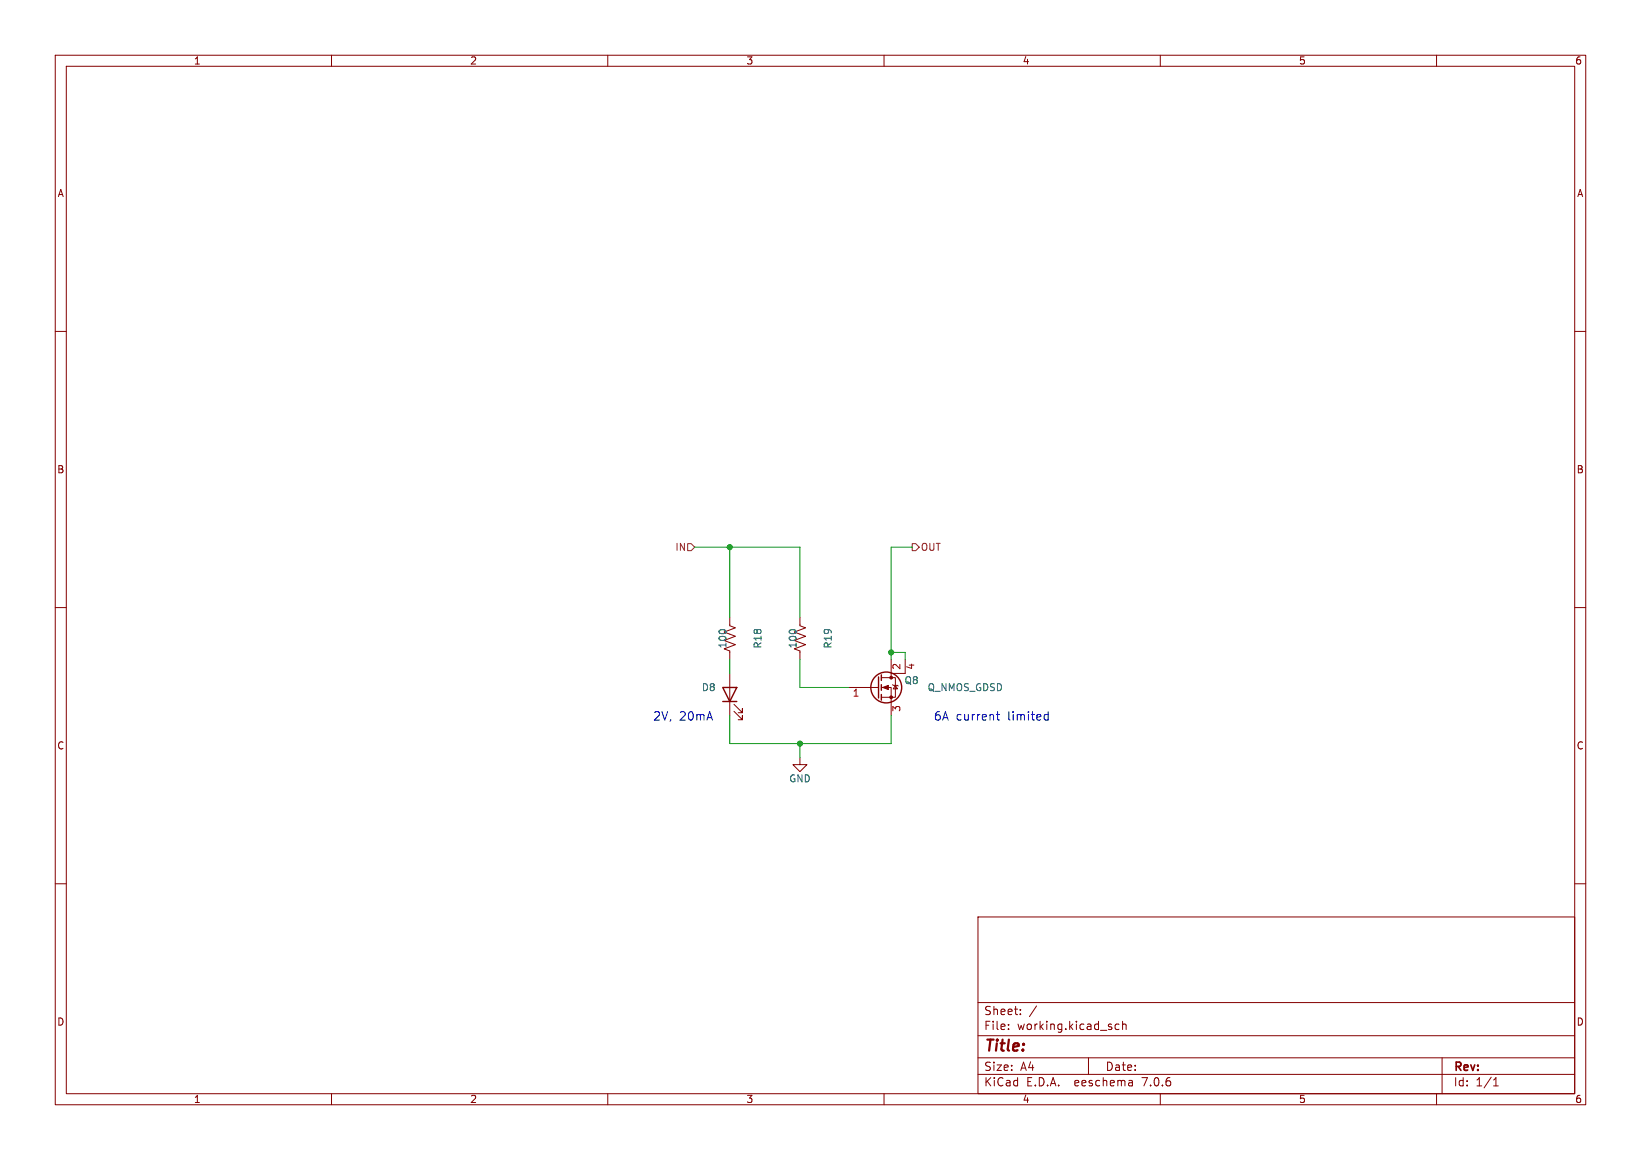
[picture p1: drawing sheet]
<svg xmlns="http://www.w3.org/2000/svg" width="297mm" height="210mm" viewBox="0 0 297 210" stroke-linecap="round" stroke-linejoin="round" font-family="sans-serif">
<g fill="none" stroke="#840000" stroke-width=".18">
<path d="M10 10h277v190h-277zM12 12h273v186h-273zM60 10v2M110 10v2M160 10v2M210 10v2M260 10v2M10 60h2M285 60h2M10 110h2M132.1 111.8v1.5l1 .4-2 .7 2 .8-2 .8 2 .7-2 .8 1 .4v1.5M144.8 111.8v1.5l1 .4-2 .7 2 .8-2 .8 2 .7-2 .8 1 .4v1.5"/>
<path d="M161.3 119.4v2.5M163.8 119.4v2.5h-2.5v.8M285 110h2M132.1 121.9v7.6M132.8 128.8l1.6 1.5v-.8v.8h-.8M132.8 127.5l1.6 1.5v-.7v.7h-.8M144.8 137.2v1.2h1.2l-1.2 1.3-1.3-1.3h1.3M153.7 124.5h5.3M159.5 124.5h1.8v5M159.5 122.7h2.6v3.5h-2.6M161.5 124l.2 .1h.7l.2 .1M162.1 124.1l.3 .6h-.7z"/>
<path d="M10 160h2M285 160h2M177 166h108v32h-108zM60 198v2M110 198v2M160 198v2M177 194.5h108M177 191.5h108M177 187.5h108M177 181.5h108M182.5 186.3v.1M182.5 185.5v.1"/>
<path d="M184.7 183.6v.1M184.7 182.8v.1M187.6 182.1l-1.3 2M197 191.5v3M202.5 185.5l-.4-.1-.3 .3v.4l.2 .2h.5M203.2 185.5l.2-.1 .3 .1 .1 .9M203.2 184.9v1.5M204.9 195.7l.1 .9M205 196.5l-.2 .1M205 196h-.2M210 198v2M260 198v2"/>
<path d="M261 191.5v6.5M270.3 196.6h.9M270.3 195.5l.4-.4v1.5"/>
</g>
<g fill="none" stroke="#840000" stroke-width=".25">
<path d="M130.8 124.5h2.5l-1.2 2.5zM130.8 127h2.5M159 122.6v3.8M159.5 122.2v1M159.5 124v1M159.5 125.7v1"/>
<circle cx="160.4" cy="124.5" r="2.79"/>
</g>
<g fill="#840000" stroke="#840000" stroke-width=".18">
<path d="M159.8 124.5l1-.4v.7z"/>
<circle cx="161.3" cy="126.2" r=".25"/>
<circle cx="161.3" cy="122.7" r=".25"/>
</g>
<path d="M124.5 98.4h.6l.6 .7-.6 .6h-.6zM165.1 98.4h.6l.7 .7-.7 .6h-.6z" fill="none" stroke="#725600" stroke-width=".18"/>
<path d="M180.3 129.3h.6M180.5 128.8v1.3l.4 .3M189.1 129.4h.6M189.1 130.3h.6M189.7 128.8v1.6" fill="none" stroke="#0000c2" stroke-width=".18"/>
<path d="M125.7 99.1h19.1v12.7M132.1 99.1v12.7M165.1 99.1h-3.8v20.3M132.1 119.4v2.5M144.8 119.4v5.1h8.9M161.3 118.1h2.5v1.3M132.1 129.5v5.1h29.2v-5.1M144.8 134.6v2.6" fill="none" stroke="#009600" stroke-width=".18"/>
<g fill="#009600" stroke="#009600" stroke-width=".18">
<circle cx="132.1" cy="99.1" r=".46"/>
<circle cx="161.3" cy="118.1" r=".46"/>
<circle cx="144.8" cy="134.6" r=".46"/>
</g>
<text font-size="2.8" fill="#840000" x="178" y="190.9">Title:</text>
<g font-size="2.1" fill="#0000c2">
<text x="118.1" y="130.6">2V,</text>
<text x="122.9" y="130.6">20mA</text>
<text x="168.9" y="130.6">6A current</text>
<text x="182.4" y="130.6">limited</text>
</g>
<g font-size="2.1" fill="#840000">
<text x="178" y="184">Sheet:</text>
<text x="178" y="186.7">File:</text>
<text x="184.1" y="186.7">working.kicad_sch</text>
<text x="178" y="196.9">KiCad</text>
<text x="178" y="194.1">Size:</text>
<text x="184.7" y="194.1">A4</text>
<text x="185.7" y="196.9">E.D.A.</text>
<text x="194.6" y="196.9">eeschema</text>
<text x="200" y="194.1">Date:</text>
<text x="207" y="196.9">7.0.6</text>
<text x="263" y="194.3">Rev:</text>
<text x="263" y="196.9">Id:</text>
<text x="267.1" y="196.9">1/1</text>
</g>
<g font-size="1.8" fill="#840000">
<text x="35" y="11.9">1</text>
<text x="85" y="11.9">2</text>
<text x="135" y="11.9">3</text>
<text x="185" y="11.9">4</text>
<text x="235" y="11.9">5</text>
<text x="285" y="11.9">6</text>
<text x="10.3" y="35.9">A</text>
<text x="285.3" y="35.9">A</text>
<text x="10.3" y="85.9">B</text>
<text x="285.3" y="85.9">B</text>
<text x="10.3" y="135.9">C</text>
<text x="285.3" y="135.9">C</text>
<text x="10.3" y="185.9">D</text>
<text x="285.3" y="185.9">D</text>
<text x="35" y="199.9">1</text>
<text x="85" y="199.9">2</text>
<text x="135" y="199.9">3</text>
<text x="185" y="199.9">4</text>
<text x="235" y="199.9">5</text>
<text x="285" y="199.9">6</text>
</g>
<g font-size="1.8" fill="#725600">
<text x="122.1" y="99.9">IN</text>
<text x="166.6" y="99.9">OUT</text>
</g>
<g font-size="1.8" fill="#006464">
<text x="131.7" y="117.5" transform="rotate(-90 131.7 117.5)">100</text>
<text x="138" y="117.5" transform="rotate(-90 138 117.5)">R18</text>
<text x="144.4" y="117.5" transform="rotate(-90 144.4 117.5)">100</text>
<text x="150.7" y="117.5" transform="rotate(-90 150.7 117.5)">R19</text>
<text x="126.9" y="125.3">D8</text>
<text x="163.6" y="124.1">Q8</text>
<text x="167.8" y="125.3">Q_NMOS_GDSD</text>
<text x="142.7" y="141.8">GND</text>
</g>
<g font-size="1.8" fill="#a90000">
<text x="163.3" y="121.4" transform="rotate(-90 163.3 121.4)">2</text>
<text x="165.8" y="121.4" transform="rotate(-90 165.8 121.4)">4</text>
<text x="154.2" y="126.4">1</text>
<text x="163.3" y="129" transform="rotate(-90 163.3 129)">3</text>
</g>
</svg>
